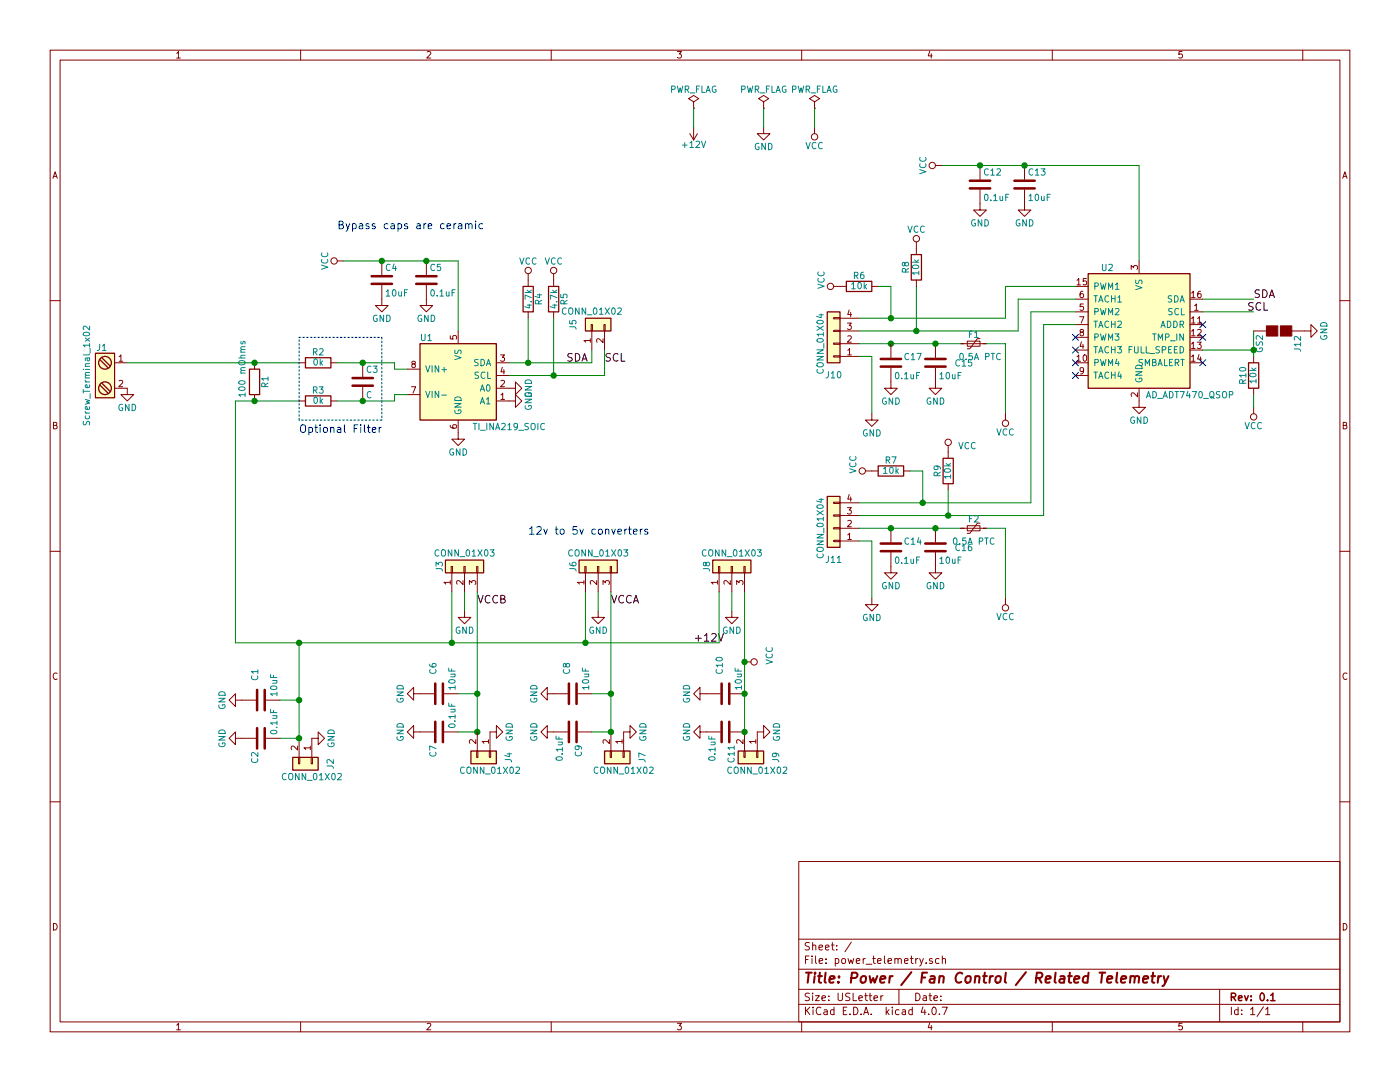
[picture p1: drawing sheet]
EESchema Schematic File Version 2
LIBS:power_telemetry
LIBS:power
LIBS:device
LIBS:transistors
LIBS:conn
LIBS:linear
LIBS:regul
LIBS:74xx
LIBS:cmos4000
LIBS:adc-dac
LIBS:memory
LIBS:xilinx
LIBS:microcontrollers
LIBS:dsp
LIBS:microchip
LIBS:analog_switches
LIBS:motorola
LIBS:texas
LIBS:intel
LIBS:audio
LIBS:interface
LIBS:digital-audio
LIBS:philips
LIBS:display
LIBS:cypress
LIBS:siliconi
LIBS:opto
LIBS:atmel
LIBS:contrib
LIBS:valves
LIBS:power_telemetry-cache
EELAYER 25 0
EELAYER END
$Descr USLetter 11000 8500
encoding utf-8
Sheet 1 1
Title "Power / Fan Control / Related Telemetry"
Date ""
Rev "0.1"
Comp ""
Comment1 ""
Comment2 ""
Comment3 ""
Comment4 ""
$EndDescr
$Comp
L Screw_Terminal_1x02 J1
U 1 1
P 800 2950
F 0 "J1" H 800 3200 50  0000 C TNN
F 1 "Screw_Terminal_1x02" V 650 2950 50  0000 C TNN
F 2 "lib_fp:TER-202" H 800 2725 50  0001 C CNN
F 3 "" H 775 2950 50  0001 C CNN
F 4 "TER-202" H 800 2950 60  0001 C CNN "Part"
	1    800  2950
	1    0    0    -1  
$EndComp
$Comp
L R R1
U 1 1
P 2000 3000
F 0 "R1" V 2080 3000 50  0000 C CNN
F 1 "100 mOhms" V 1900 3100 50  0000 C CNN
F 2 "lib_fp:R_4527_Kelvin2_HandSoldering" V 1930 3000 50  0001 C CNN
F 3 "" H 2000 3000 50  0001 C CNN
F 4 "WSR2R1000DTA" V 2000 3000 60  0001 C CNN "Part"
	1    2000 3000
	1    0    0    -1  
$EndComp
$Comp
L GND #PWR01
U 1 1
P 3600 3400
F 0 "#PWR01" H 3600 3150 50  0001 C CNN
F 1 "GND" H 3600 3250 50  0000 C CNN
F 2 "" H 3600 3400 50  0001 C CNN
F 3 "" H 3600 3400 50  0001 C CNN
	1    3600 3400
	1    0    0    -1  
$EndComp
$Comp
L Conn_01x02 J5
U 1 1
P 4650 2550
F 0 "J5" H 4650 2700 50  0000 C CNN
F 1 "CONN_01X02" V 4750 2550 50  0000 C CNN
F 2 "lib_fp:Molex_KK-171857-02x2.54mm_Right" H 4650 2550 50  0001 C CNN
F 3 "" H 4650 2550 50  0001 C CNN
F 4 "171857-0002" H 4650 2550 60  0001 C CNN "Part"
	1    4650 2550
	0    -1   -1   0   
$EndComp
$Comp
L GND #PWR02
U 1 1
P 1000 3050
F 0 "#PWR02" H 1000 2800 50  0001 C CNN
F 1 "GND" H 1000 2900 50  0000 C CNN
F 2 "" H 1000 3050 50  0001 C CNN
F 3 "" H 1000 3050 50  0001 C CNN
	1    1000 3050
	1    0    0    -1  
$EndComp
$Comp
L C C4
U 1 1
P 3000 2200
F 0 "C4" H 3025 2300 50  0000 L CNN
F 1 "10uF" H 3025 2100 50  0000 L CNN
F 2 "Capacitors_SMD:C_1206_HandSoldering" H 3038 2050 50  0001 C CNN
F 3 "" H 3000 2200 50  0001 C CNN
F 4 "GJ831CR61E106KE83L" H 3000 2200 60  0001 C CNN "Part"
	1    3000 2200
	1    0    0    -1  
$EndComp
$Comp
L GND #PWR03
U 1 1
P 3000 2350
F 0 "#PWR03" H 3000 2100 50  0001 C CNN
F 1 "GND" H 3000 2200 50  0000 C CNN
F 2 "" H 3000 2350 50  0001 C CNN
F 3 "" H 3000 2350 50  0001 C CNN
	1    3000 2350
	1    0    0    -1  
$EndComp
$Comp
L VCC #PWR04
U 1 1
P 2700 2050
F 0 "#PWR04" H 2700 1900 50  0001 C CNN
F 1 "VCC" H 2700 2200 50  0000 C CNN
F 2 "" H 2700 2050 50  0001 C CNN
F 3 "" H 2700 2050 50  0001 C CNN
	1    2700 2050
	0    -1   -1   0   
$EndComp
$Comp
L Conn_01x03 J3
U 1 1
P 3650 4450
F 0 "J3" H 3650 4650 50  0000 C CNN
F 1 "CONN_01X03" V 3750 4450 50  0000 C CNN
F 2 "lib_fp:DCDC-Conv_Murata_OKI-78SR-E" H 3650 4450 50  0001 C CNN
F 3 "" H 3650 4450 50  0001 C CNN
F 4 "OKI-78SR-5/1.5-W36E-C" H 3650 4450 60  0001 C CNN "Part"
	1    3650 4450
	0    -1   -1   0   
$EndComp
$Comp
L Conn_01x03 J6
U 1 1
P 4700 4450
F 0 "J6" H 4700 4650 50  0000 C CNN
F 1 "CONN_01X03" V 4800 4450 50  0000 C CNN
F 2 "lib_fp:DCDC-Conv_Murata_OKI-78SR-E" H 4700 4450 50  0001 C CNN
F 3 "" H 4700 4450 50  0001 C CNN
F 4 "OKI-78SR-5/1.5-W36E-C" H 4700 4450 60  0001 C CNN "Part"
	1    4700 4450
	0    -1   -1   0   
$EndComp
$Comp
L Conn_01x02 J7
U 1 1
P 4900 5950
F 0 "J7" H 4900 6100 50  0000 C CNN
F 1 "CONN_01X02" V 5000 5950 50  0000 C CNN
F 2 "lib_fp:Molex_KK-171857-02x2.54mm_Right" H 4900 5950 50  0001 C CNN
F 3 "" H 4900 5950 50  0001 C CNN
F 4 "171857-0002" H 4900 5950 60  0001 C CNN "Part"
	1    4900 5950
	0    1    1    0   
$EndComp
$Comp
L Conn_01x03 J8
U 1 1
P 5750 4450
F 0 "J8" H 5750 4650 50  0000 C CNN
F 1 "CONN_01X03" V 5850 4450 50  0000 C CNN
F 2 "lib_fp:DCDC-Conv_Murata_OKI-78SR-E" H 5750 4450 50  0001 C CNN
F 3 "" H 5750 4450 50  0001 C CNN
F 4 "OKI-78SR-5/1.5-W36E-C" H 5750 4450 60  0001 C CNN "Part"
	1    5750 4450
	0    -1   -1   0   
$EndComp
$Comp
L R R4
U 1 1
P 4150 2350
F 0 "R4" V 4230 2350 50  0000 C CNN
F 1 "4.7k" V 4150 2350 50  0000 C CNN
F 2 "Resistors_SMD:R_1206_HandSoldering" V 4080 2350 50  0001 C CNN
F 3 "" H 4150 2350 50  0001 C CNN
F 4 "RN732BTTD4701F50 " V 4150 2350 60  0001 C CNN "Part"
	1    4150 2350
	1    0    0    -1  
$EndComp
$Comp
L R R5
U 1 1
P 4350 2350
F 0 "R5" V 4430 2350 50  0000 C CNN
F 1 "4.7k" V 4350 2350 50  0000 C CNN
F 2 "Resistors_SMD:R_1206_HandSoldering" V 4280 2350 50  0001 C CNN
F 3 "" H 4350 2350 50  0001 C CNN
F 4 "RN732BTTD4701F50 " V 4350 2350 60  0001 C CNN "Part"
	1    4350 2350
	1    0    0    -1  
$EndComp
$Comp
L VCC #PWR05
U 1 1
P 4150 2200
F 0 "#PWR05" H 4150 2050 50  0001 C CNN
F 1 "VCC" H 4150 2350 50  0000 C CNN
F 2 "" H 4150 2200 50  0001 C CNN
F 3 "" H 4150 2200 50  0001 C CNN
	1    4150 2200
	1    0    0    -1  
$EndComp
$Comp
L VCC #PWR06
U 1 1
P 4350 2200
F 0 "#PWR06" H 4350 2050 50  0001 C CNN
F 1 "VCC" H 4350 2350 50  0000 C CNN
F 2 "" H 4350 2200 50  0001 C CNN
F 3 "" H 4350 2200 50  0001 C CNN
	1    4350 2200
	1    0    0    -1  
$EndComp
Text Notes 4150 4200 0    60   ~ 0
12v to 5v converters
$Comp
L VCC #PWR07
U 1 1
P 5850 5200
F 0 "#PWR07" H 5850 5050 50  0001 C CNN
F 1 "VCC" H 5800 5400 50  0000 C CNN
F 2 "" H 5850 5200 50  0001 C CNN
F 3 "" H 5850 5200 50  0001 C CNN
	1    5850 5200
	0    1    1    0   
$EndComp
$Comp
L TI_INA219_SOIC U1
U 1 1
P 3600 3000
F 0 "U1" H 3350 3350 50  0000 C CNN
F 1 "TI_INA219_SOIC" H 4000 2650 50  0000 C CNN
F 2 "Housings_SOIC:SOIC-8_3.9x4.9mm_Pitch1.27mm" H 3600 3000 50  0001 C CNN
F 3 "" H 3600 3000 50  0001 C CNN
F 4 "INA219BIDR" H 3600 3000 60  0001 C CNN "Part"
	1    3600 3000
	1    0    0    -1  
$EndComp
$Comp
L AD_ADT7470_QSOP U2
U 1 1
P 8950 2600
F 0 "U2" H 8700 3100 50  0000 C CNN
F 1 "AD_ADT7470_QSOP" H 9350 2100 50  0000 C CNN
F 2 "Housings_SSOP:QSOP-16_3.9x4.9mm_Pitch0.635mm" H 8950 2600 50  0001 C CNN
F 3 "" H 8950 2600 50  0001 C CNN
F 4 "ADT7470ARQZ" H 8950 2600 60  0001 C CNN "Part"
	1    8950 2600
	1    0    0    -1  
$EndComp
$Comp
L C C12
U 1 1
P 7700 1450
F 0 "C12" H 7725 1550 50  0000 L CNN
F 1 "0.1uF" H 7725 1350 50  0000 L CNN
F 2 "Capacitors_SMD:C_1206_HandSoldering" H 7738 1300 50  0001 C CNN
F 3 "" H 7700 1450 50  0001 C CNN
F 4 "GRM31C5C1E104JA01K" H 7700 1450 60  0001 C CNN "Part"
	1    7700 1450
	1    0    0    -1  
$EndComp
$Comp
L VCC #PWR08
U 1 1
P 7400 1300
F 0 "#PWR08" H 7400 1150 50  0001 C CNN
F 1 "VCC" H 7400 1450 50  0000 C CNN
F 2 "" H 7400 1300 50  0001 C CNN
F 3 "" H 7400 1300 50  0001 C CNN
	1    7400 1300
	0    -1   -1   0   
$EndComp
$Comp
L GND #PWR09
U 1 1
P 7700 1600
F 0 "#PWR09" H 7700 1350 50  0001 C CNN
F 1 "GND" H 7700 1450 50  0000 C CNN
F 2 "" H 7700 1600 50  0001 C CNN
F 3 "" H 7700 1600 50  0001 C CNN
	1    7700 1600
	1    0    0    -1  
$EndComp
$Comp
L Conn_01x04 J10
U 1 1
P 6550 2700
F 0 "J10" H 6550 2950 50  0000 C CNN
F 1 "CONN_01X04" V 6650 2700 50  0000 C CNN
F 2 "lib_fp:Molex_KK-171857-04x2.54mm_Right" H 6550 2700 50  0001 C CNN
F 3 "" H 6550 2700 50  0001 C CNN
F 4 "171857-0004" H 6550 2700 60  0001 C CNN "Part"
	1    6550 2700
	-1   0    0    1   
$EndComp
NoConn ~ 8450 2650
NoConn ~ 8450 2750
NoConn ~ 8450 2850
NoConn ~ 8450 2950
Text Label 9850 2350 0    60   ~ 0
SDA
Text Label 4450 2850 0    60   ~ 0
SDA
Text Label 4750 2850 0    60   ~ 0
SCL
Text Label 9800 2450 0    60   ~ 0
SCL
$Comp
L GND #PWR010
U 1 1
P 8950 3150
F 0 "#PWR010" H 8950 2900 50  0001 C CNN
F 1 "GND" H 8950 3000 50  0000 C CNN
F 2 "" H 8950 3150 50  0001 C CNN
F 3 "" H 8950 3150 50  0001 C CNN
	1    8950 3150
	1    0    0    -1  
$EndComp
NoConn ~ 9450 2650
NoConn ~ 9450 2850
$Comp
L PWR_FLAG #FLG011
U 1 1
P 5450 850
F 0 "#FLG011" H 5450 925 50  0001 C CNN
F 1 "PWR_FLAG" H 5450 1000 50  0000 C CNN
F 2 "" H 5450 850 50  0001 C CNN
F 3 "" H 5450 850 50  0001 C CNN
	1    5450 850 
	1    0    0    -1  
$EndComp
$Comp
L PWR_FLAG #FLG012
U 1 1
P 6000 850
F 0 "#FLG012" H 6000 925 50  0001 C CNN
F 1 "PWR_FLAG" H 6000 1000 50  0000 C CNN
F 2 "" H 6000 850 50  0001 C CNN
F 3 "" H 6000 850 50  0001 C CNN
	1    6000 850 
	1    0    0    -1  
$EndComp
$Comp
L +12V #PWR013
U 1 1
P 5450 1000
F 0 "#PWR013" H 5450 850 50  0001 C CNN
F 1 "+12V" H 5450 1140 50  0000 C CNN
F 2 "" H 5450 1000 50  0001 C CNN
F 3 "" H 5450 1000 50  0001 C CNN
	1    5450 1000
	-1   0    0    1   
$EndComp
$Comp
L GND #PWR014
U 1 1
P 6000 1000
F 0 "#PWR014" H 6000 750 50  0001 C CNN
F 1 "GND" H 6000 850 50  0000 C CNN
F 2 "" H 6000 1000 50  0001 C CNN
F 3 "" H 6000 1000 50  0001 C CNN
	1    6000 1000
	1    0    0    -1  
$EndComp
$Comp
L PWR_FLAG #FLG015
U 1 1
P 6400 850
F 0 "#FLG015" H 6400 925 50  0001 C CNN
F 1 "PWR_FLAG" H 6400 1000 50  0000 C CNN
F 2 "" H 6400 850 50  0001 C CNN
F 3 "" H 6400 850 50  0001 C CNN
	1    6400 850 
	1    0    0    -1  
$EndComp
$Comp
L VCC #PWR016
U 1 1
P 6400 1000
F 0 "#PWR016" H 6400 850 50  0001 C CNN
F 1 "VCC" H 6400 1150 50  0000 C CNN
F 2 "" H 6400 1000 50  0001 C CNN
F 3 "" H 6400 1000 50  0001 C CNN
	1    6400 1000
	-1   0    0    1   
$EndComp
$Comp
L C C3
U 1 1
P 2850 3000
F 0 "C3" H 2875 3100 50  0000 L CNN
F 1 "C" H 2875 2900 50  0000 L CNN
F 2 "Capacitors_SMD:C_1206_HandSoldering" H 2888 2850 50  0001 C CNN
F 3 "" H 2850 3000 50  0001 C CNN
	1    2850 3000
	1    0    0    -1  
$EndComp
$Comp
L R R2
U 1 1
P 2500 2850
F 0 "R2" V 2580 2850 50  0000 C CNN
F 1 "0k" V 2500 2850 50  0000 C CNN
F 2 "Resistors_SMD:R_1206_HandSoldering" V 2430 2850 50  0001 C CNN
F 3 "" H 2500 2850 50  0001 C CNN
F 4 "CRCW12060000Z0EBC" V 2500 2850 60  0001 C CNN "Part"
	1    2500 2850
	0    -1   -1   0   
$EndComp
$Comp
L R R3
U 1 1
P 2500 3150
F 0 "R3" V 2580 3150 50  0000 C CNN
F 1 "0k" V 2500 3150 50  0000 C CNN
F 2 "Resistors_SMD:R_1206_HandSoldering" V 2430 3150 50  0001 C CNN
F 3 "" H 2500 3150 50  0001 C CNN
F 4 "CRCW12060000Z0EBC" V 2500 3150 60  0001 C CNN "Part"
	1    2500 3150
	0    -1   -1   0   
$EndComp
Connection ~ 2000 3150
Wire Wire Line
	4000 2850 4650 2850
Wire Wire Line
	4650 2850 4650 2750
Wire Wire Line
	4000 2950 4750 2950
Wire Wire Line
	4750 2950 4750 2750
Wire Wire Line
	2700 2050 3600 2050
Connection ~ 3000 2050
Wire Wire Line
	1850 5050 5650 5050
Connection ~ 3550 5050
Wire Wire Line
	4800 4650 4800 5750
Connection ~ 4600 5050
Connection ~ 2000 2850
Wire Wire Line
	4150 2500 4150 2850
Connection ~ 4150 2850
Wire Wire Line
	4350 2500 4350 2950
Connection ~ 4350 2950
Connection ~ 7700 1300
Wire Wire Line
	8450 2350 8000 2350
Wire Wire Line
	8000 2350 8000 2600
Wire Wire Line
	8450 2250 7900 2250
Wire Wire Line
	7900 2250 7900 2500
Wire Wire Line
	8450 2550 8200 2550
Wire Wire Line
	8200 2550 8200 4050
Wire Wire Line
	8450 2450 8100 2450
Wire Wire Line
	8100 2450 8100 3950
Wire Wire Line
	9450 2350 9850 2350
Wire Wire Line
	8950 1300 8950 2050
Wire Wire Line
	7400 1300 8950 1300
Wire Wire Line
	9450 2450 9850 2450
Wire Wire Line
	5450 850  5450 1000
Wire Wire Line
	6000 850  6000 1000
Wire Wire Line
	6400 850  6400 1000
Wire Wire Line
	3600 2050 3600 2600
Wire Wire Line
	2650 2850 3100 2850
Wire Wire Line
	3100 2850 3100 2900
Wire Wire Line
	3100 2900 3200 2900
Connection ~ 2850 2850
Wire Wire Line
	1000 2850 2350 2850
Wire Wire Line
	1850 3150 2350 3150
Wire Wire Line
	2650 3150 3100 3150
Wire Wire Line
	3100 3150 3100 3100
Wire Wire Line
	3100 3100 3200 3100
Wire Wire Line
	1850 5050 1850 3150
Wire Notes Line
	2350 2650 3000 2650
Wire Notes Line
	3000 2650 3000 3300
Wire Notes Line
	3000 3300 2350 3300
Wire Notes Line
	2350 3300 2350 2650
Text Notes 2350 3400 0    60   ~ 0
Optional Filter
Connection ~ 2850 3150
Text Notes 2650 1800 0    60   ~ 0
Bypass caps are ceramic
$Comp
L C C7
U 1 1
P 3450 5750
F 0 "C7" H 3250 5800 50  0000 L CNN
F 1 "0.1uF" H 3475 5650 50  0000 L CNN
F 2 "Capacitors_SMD:C_1206_HandSoldering" H 3488 5600 50  0001 C CNN
F 3 "" H 3450 5750 50  0001 C CNN
F 4 "GRM31C5C1E104JA01K" H 3450 5750 60  0001 C CNN "Part"
	1    3450 5750
	0    -1   -1   0   
$EndComp
$Comp
L GND #PWR017
U 1 1
P 3300 5750
F 0 "#PWR017" H 3300 5500 50  0001 C CNN
F 1 "GND" H 3300 5600 50  0000 C CNN
F 2 "" H 3300 5750 50  0001 C CNN
F 3 "" H 3300 5750 50  0001 C CNN
	1    3300 5750
	0    1    1    0   
$EndComp
$Comp
L C C9
U 1 1
P 4500 5750
F 0 "C9" H 4600 5800 50  0000 L CNN
F 1 "0.1uF" H 4525 5650 50  0000 L CNN
F 2 "Capacitors_SMD:C_1206_HandSoldering" H 4538 5600 50  0001 C CNN
F 3 "" H 4500 5750 50  0001 C CNN
F 4 "GRM31C5C1E104JA01K" H 4500 5750 60  0001 C CNN "Part"
	1    4500 5750
	0    1    1    0   
$EndComp
$Comp
L GND #PWR018
U 1 1
P 4350 5750
F 0 "#PWR018" H 4350 5500 50  0001 C CNN
F 1 "GND" H 4350 5600 50  0000 C CNN
F 2 "" H 4350 5750 50  0001 C CNN
F 3 "" H 4350 5750 50  0001 C CNN
	1    4350 5750
	0    1    1    0   
$EndComp
Connection ~ 3750 5750
$Comp
L GND #PWR019
U 1 1
P 3850 5750
F 0 "#PWR019" H 3850 5500 50  0001 C CNN
F 1 "GND" H 3850 5600 50  0000 C CNN
F 2 "" H 3850 5750 50  0001 C CNN
F 3 "" H 3850 5750 50  0001 C CNN
	1    3850 5750
	0    -1   -1   0   
$EndComp
Connection ~ 4800 5750
$Comp
L GND #PWR020
U 1 1
P 4900 5750
F 0 "#PWR020" H 4900 5500 50  0001 C CNN
F 1 "GND" H 4900 5600 50  0000 C CNN
F 2 "" H 4900 5750 50  0001 C CNN
F 3 "" H 4900 5750 50  0001 C CNN
	1    4900 5750
	0    -1   -1   0   
$EndComp
Wire Wire Line
	3650 4650 3650 4800
$Comp
L GND #PWR021
U 1 1
P 3650 4800
F 0 "#PWR021" H 3650 4550 50  0001 C CNN
F 1 "GND" H 3650 4650 50  0000 C CNN
F 2 "" H 3650 4800 50  0001 C CNN
F 3 "" H 3650 4800 50  0001 C CNN
	1    3650 4800
	1    0    0    -1  
$EndComp
Wire Wire Line
	4700 4650 4700 4800
$Comp
L GND #PWR022
U 1 1
P 4700 4800
F 0 "#PWR022" H 4700 4550 50  0001 C CNN
F 1 "GND" H 4700 4650 50  0000 C CNN
F 2 "" H 4700 4800 50  0001 C CNN
F 3 "" H 4700 4800 50  0001 C CNN
	1    4700 4800
	1    0    0    -1  
$EndComp
Wire Wire Line
	5750 4650 5750 4800
$Comp
L GND #PWR023
U 1 1
P 5750 4800
F 0 "#PWR023" H 5750 4550 50  0001 C CNN
F 1 "GND" H 5750 4650 50  0000 C CNN
F 2 "" H 5750 4800 50  0001 C CNN
F 3 "" H 5750 4800 50  0001 C CNN
	1    5750 4800
	1    0    0    -1  
$EndComp
Wire Wire Line
	3750 5750 3600 5750
Text Label 3750 4750 0    60   ~ 0
VCCB
Text Label 4800 4750 0    60   ~ 0
VCCA
$Comp
L GND #PWR024
U 1 1
P 4000 3050
F 0 "#PWR024" H 4000 2800 50  0001 C CNN
F 1 "GND" H 4000 2900 50  0000 C CNN
F 2 "" H 4000 3050 50  0001 C CNN
F 3 "" H 4000 3050 50  0001 C CNN
	1    4000 3050
	0    -1   -1   0   
$EndComp
$Comp
L GND #PWR025
U 1 1
P 4000 3150
F 0 "#PWR025" H 4000 2900 50  0001 C CNN
F 1 "GND" H 4000 3000 50  0000 C CNN
F 2 "" H 4000 3150 50  0001 C CNN
F 3 "" H 4000 3150 50  0001 C CNN
	1    4000 3150
	0    -1   -1   0   
$EndComp
NoConn ~ 9450 2550
$Comp
L R R6
U 1 1
P 6750 2250
F 0 "R6" V 6830 2250 50  0000 C CNN
F 1 "10k" V 6750 2250 50  0000 C CNN
F 2 "Resistors_SMD:R_1206_HandSoldering" V 6680 2250 50  0001 C CNN
F 3 "" H 6750 2250 50  0001 C CNN
F 4 "RN732BTTD1002B10" V 6750 2250 60  0001 C CNN "Part"
	1    6750 2250
	0    -1   -1   0   
$EndComp
$Comp
L VCC #PWR026
U 1 1
P 6600 2250
F 0 "#PWR026" H 6600 2100 50  0001 C CNN
F 1 "VCC" H 6650 2400 50  0000 C CNN
F 2 "" H 6600 2250 50  0001 C CNN
F 3 "" H 6600 2250 50  0001 C CNN
	1    6600 2250
	0    -1   -1   0   
$EndComp
Wire Wire Line
	6900 2250 7000 2250
Wire Wire Line
	7000 2250 7000 2500
Connection ~ 7000 2500
Wire Wire Line
	7900 2500 6750 2500
$Comp
L VCC #PWR027
U 1 1
P 9850 3200
F 0 "#PWR027" H 9850 3050 50  0001 C CNN
F 1 "VCC" H 9850 3350 50  0000 C CNN
F 2 "" H 9850 3200 50  0001 C CNN
F 3 "" H 9850 3200 50  0001 C CNN
	1    9850 3200
	-1   0    0    1   
$EndComp
$Comp
L C C5
U 1 1
P 3350 2200
F 0 "C5" H 3375 2300 50  0000 L CNN
F 1 "0.1uF" H 3375 2100 50  0000 L CNN
F 2 "Capacitors_SMD:C_1206_HandSoldering" H 3388 2050 50  0001 C CNN
F 3 "" H 3350 2200 50  0001 C CNN
F 4 "GRM31C5C1E104JA01K" H 3350 2200 60  0001 C CNN "Part"
	1    3350 2200
	1    0    0    -1  
$EndComp
$Comp
L GND #PWR028
U 1 1
P 3350 2350
F 0 "#PWR028" H 3350 2100 50  0001 C CNN
F 1 "GND" H 3350 2200 50  0000 C CNN
F 2 "" H 3350 2350 50  0001 C CNN
F 3 "" H 3350 2350 50  0001 C CNN
	1    3350 2350
	1    0    0    -1  
$EndComp
Connection ~ 3350 2050
$Comp
L C C13
U 1 1
P 8050 1450
F 0 "C13" H 8075 1550 50  0000 L CNN
F 1 "10uF" H 8075 1350 50  0000 L CNN
F 2 "Capacitors_SMD:C_1206_HandSoldering" H 8088 1300 50  0001 C CNN
F 3 "" H 8050 1450 50  0001 C CNN
F 4 "GJ831CR61E106KE83L" H 8050 1450 60  0001 C CNN "Part"
	1    8050 1450
	1    0    0    -1  
$EndComp
$Comp
L GND #PWR029
U 1 1
P 8050 1600
F 0 "#PWR029" H 8050 1350 50  0001 C CNN
F 1 "GND" H 8050 1450 50  0000 C CNN
F 2 "" H 8050 1600 50  0001 C CNN
F 3 "" H 8050 1600 50  0001 C CNN
	1    8050 1600
	1    0    0    -1  
$EndComp
Wire Wire Line
	7200 2600 7200 2250
Connection ~ 7200 2600
$Comp
L R R8
U 1 1
P 7200 2100
F 0 "R8" V 7280 2100 50  0000 C CNN
F 1 "10k" V 7200 2100 50  0000 C CNN
F 2 "Resistors_SMD:R_1206_HandSoldering" V 7130 2100 50  0001 C CNN
F 3 "" H 7200 2100 50  0001 C CNN
F 4 "RN732BTTD1002B10" V 7200 2100 60  0001 C CNN "Part"
	1    7200 2100
	-1   0    0    1   
$EndComp
Wire Wire Line
	6750 2800 6850 2800
Wire Wire Line
	6850 2800 6850 3250
Wire Wire Line
	7900 2700 7900 3250
$Comp
L GND #PWR030
U 1 1
P 6850 3250
F 0 "#PWR030" H 6850 3000 50  0001 C CNN
F 1 "GND" H 6850 3100 50  0000 C CNN
F 2 "" H 6850 3250 50  0001 C CNN
F 3 "" H 6850 3250 50  0001 C CNN
	1    6850 3250
	1    0    0    -1  
$EndComp
$Comp
L Conn_01x04 J11
U 1 1
P 6550 4150
F 0 "J11" H 6550 4400 50  0000 C CNN
F 1 "CONN_01X04" V 6650 4150 50  0000 C CNN
F 2 "lib_fp:Molex_KK-171857-04x2.54mm_Right" H 6550 4150 50  0001 C CNN
F 3 "" H 6550 4150 50  0001 C CNN
F 4 "171857-0004" H 6550 4150 60  0001 C CNN "Part"
	1    6550 4150
	-1   0    0    1   
$EndComp
$Comp
L R R7
U 1 1
P 7000 3700
F 0 "R7" V 7080 3700 50  0000 C CNN
F 1 "10k" V 7000 3700 50  0000 C CNN
F 2 "Resistors_SMD:R_1206_HandSoldering" V 6930 3700 50  0001 C CNN
F 3 "" H 7000 3700 50  0001 C CNN
F 4 "RN732BTTD1002B10" V 7000 3700 60  0001 C CNN "Part"
	1    7000 3700
	0    -1   -1   0   
$EndComp
$Comp
L VCC #PWR031
U 1 1
P 6850 3700
F 0 "#PWR031" H 6850 3550 50  0001 C CNN
F 1 "VCC" H 6900 3850 50  0000 C CNN
F 2 "" H 6850 3700 50  0001 C CNN
F 3 "" H 6850 3700 50  0001 C CNN
	1    6850 3700
	0    -1   -1   0   
$EndComp
Wire Wire Line
	7150 3700 7250 3700
Wire Wire Line
	7250 3700 7250 3950
Connection ~ 7250 3950
Wire Wire Line
	8100 3950 6750 3950
Connection ~ 7450 4050
$Comp
L R R9
U 1 1
P 7450 3700
F 0 "R9" V 7530 3700 50  0000 C CNN
F 1 "10k" V 7450 3700 50  0000 C CNN
F 2 "Resistors_SMD:R_1206_HandSoldering" V 7380 3700 50  0001 C CNN
F 3 "" H 7450 3700 50  0001 C CNN
F 4 "RN732BTTD1002B10" V 7450 3700 60  0001 C CNN "Part"
	1    7450 3700
	-1   0    0    1   
$EndComp
Wire Wire Line
	6750 4250 6850 4250
Wire Wire Line
	6850 4250 6850 4700
Wire Wire Line
	7900 4150 7900 4700
$Comp
L GND #PWR032
U 1 1
P 6850 4700
F 0 "#PWR032" H 6850 4450 50  0001 C CNN
F 1 "GND" H 6850 4550 50  0000 C CNN
F 2 "" H 6850 4700 50  0001 C CNN
F 3 "" H 6850 4700 50  0001 C CNN
	1    6850 4700
	1    0    0    -1  
$EndComp
Wire Wire Line
	7450 3850 7450 4050
Connection ~ 8050 1300
Text Label 5450 5050 0    60   ~ 0
+12V
$Comp
L R R10
U 1 1
P 9850 2950
F 0 "R10" V 9930 2950 50  0000 C CNN
F 1 "10k" V 9850 2950 50  0000 C CNN
F 2 "Resistors_SMD:R_1206_HandSoldering" V 9780 2950 50  0001 C CNN
F 3 "" H 9850 2950 50  0001 C CNN
F 4 "RN732BTTD1002B10" V 9850 2950 60  0001 C CNN "Part"
	1    9850 2950
	-1   0    0    1   
$EndComp
Wire Wire Line
	9450 2750 9850 2750
Wire Wire Line
	9850 2600 9850 2800
Wire Wire Line
	9850 3100 9850 3200
$Comp
L GS2 J12
U 1 1
P 10050 2600
F 0 "J12" H 10150 2750 50  0000 C CNN
F 1 "GS2" H 10150 2451 50  0000 C CNN
F 2 "Connectors:PINHEAD1-2" V 10124 2600 50  0001 C CNN
F 3 "" H 10050 2600 50  0001 C CNN
	1    10050 2600
	0    1    1    0   
$EndComp
Connection ~ 9850 2750
$Comp
L GND #PWR033
U 1 1
P 10250 2600
F 0 "#PWR033" H 10250 2350 50  0001 C CNN
F 1 "GND" H 10250 2450 50  0000 C CNN
F 2 "" H 10250 2600 50  0001 C CNN
F 3 "" H 10250 2600 50  0001 C CNN
	1    10250 2600
	0    -1   -1   0   
$EndComp
Wire Wire Line
	8000 2600 6750 2600
$Comp
L VCC #PWR034
U 1 1
P 7200 1950
F 0 "#PWR034" H 7200 1800 50  0001 C CNN
F 1 "VCC" H 7200 2100 50  0000 C CNN
F 2 "" H 7200 1950 50  0001 C CNN
F 3 "" H 7200 1950 50  0001 C CNN
	1    7200 1950
	1    0    0    -1  
$EndComp
Wire Wire Line
	8200 4050 6750 4050
$Comp
L VCC #PWR035
U 1 1
P 7450 3550
F 0 "#PWR035" H 7450 3400 50  0001 C CNN
F 1 "VCC" H 7600 3600 50  0000 C CNN
F 2 "" H 7450 3550 50  0001 C CNN
F 3 "" H 7450 3550 50  0001 C CNN
	1    7450 3550
	1    0    0    -1  
$EndComp
$Comp
L VCC #PWR036
U 1 1
P 7900 3250
F 0 "#PWR036" H 7900 3100 50  0001 C CNN
F 1 "VCC" H 7900 3400 50  0000 C CNN
F 2 "" H 7900 3250 50  0001 C CNN
F 3 "" H 7900 3250 50  0001 C CNN
	1    7900 3250
	-1   0    0    1   
$EndComp
$Comp
L VCC #PWR037
U 1 1
P 7900 4700
F 0 "#PWR037" H 7900 4550 50  0001 C CNN
F 1 "VCC" H 7900 4850 50  0000 C CNN
F 2 "" H 7900 4700 50  0001 C CNN
F 3 "" H 7900 4700 50  0001 C CNN
	1    7900 4700
	-1   0    0    1   
$EndComp
$Comp
L C C6
U 1 1
P 3450 5450
F 0 "C6" H 3600 5500 50  0000 L CNN
F 1 "10uF" H 3475 5350 50  0000 L CNN
F 2 "Capacitors_SMD:C_1206_HandSoldering" H 3488 5300 50  0001 C CNN
F 3 "" H 3450 5450 50  0001 C CNN
F 4 "GJ831CR61E106KE83L" H 3450 5450 60  0001 C CNN "Part"
	1    3450 5450
	0    -1   -1   0   
$EndComp
$Comp
L GND #PWR038
U 1 1
P 3300 5450
F 0 "#PWR038" H 3300 5200 50  0001 C CNN
F 1 "GND" H 3300 5300 50  0000 C CNN
F 2 "" H 3300 5450 50  0001 C CNN
F 3 "" H 3300 5450 50  0001 C CNN
	1    3300 5450
	0    1    1    0   
$EndComp
Wire Wire Line
	3750 5450 3600 5450
Connection ~ 3750 5450
$Comp
L C C8
U 1 1
P 4500 5450
F 0 "C8" H 4650 5500 50  0000 L CNN
F 1 "10uF" H 4525 5350 50  0000 L CNN
F 2 "Capacitors_SMD:C_1206_HandSoldering" H 4538 5300 50  0001 C CNN
F 3 "" H 4500 5450 50  0001 C CNN
F 4 "GJ831CR61E106KE83L" H 4500 5450 60  0001 C CNN "Part"
	1    4500 5450
	0    -1   -1   0   
$EndComp
$Comp
L GND #PWR039
U 1 1
P 4350 5450
F 0 "#PWR039" H 4350 5200 50  0001 C CNN
F 1 "GND" H 4350 5300 50  0000 C CNN
F 2 "" H 4350 5450 50  0001 C CNN
F 3 "" H 4350 5450 50  0001 C CNN
	1    4350 5450
	0    1    1    0   
$EndComp
Wire Wire Line
	4800 5450 4650 5450
Connection ~ 4800 5450
$Comp
L Conn_01x02 J2
U 1 1
P 2450 6000
F 0 "J2" H 2450 6150 50  0000 C CNN
F 1 "CONN_01X02" V 2550 6000 50  0000 C CNN
F 2 "lib_fp:Molex_KK-171857-02x2.54mm_Right" H 2450 6000 50  0001 C CNN
F 3 "" H 2450 6000 50  0001 C CNN
F 4 "171857-0002" H 2450 6000 60  0001 C CNN "Part"
	1    2450 6000
	0    1    1    0   
$EndComp
$Comp
L C C2
U 1 1
P 2050 5800
F 0 "C2" H 1850 5850 50  0000 L CNN
F 1 "0.1uF" H 2075 5700 50  0000 L CNN
F 2 "Capacitors_SMD:C_1206_HandSoldering" H 2088 5650 50  0001 C CNN
F 3 "" H 2050 5800 50  0001 C CNN
F 4 "GRM31C5C1E104JA01K" H 2050 5800 60  0001 C CNN "Part"
	1    2050 5800
	0    -1   -1   0   
$EndComp
$Comp
L GND #PWR040
U 1 1
P 1900 5800
F 0 "#PWR040" H 1900 5550 50  0001 C CNN
F 1 "GND" H 1900 5650 50  0000 C CNN
F 2 "" H 1900 5800 50  0001 C CNN
F 3 "" H 1900 5800 50  0001 C CNN
	1    1900 5800
	0    1    1    0   
$EndComp
Wire Wire Line
	2350 5050 2350 5800
Connection ~ 2350 5800
$Comp
L GND #PWR041
U 1 1
P 2450 5800
F 0 "#PWR041" H 2450 5550 50  0001 C CNN
F 1 "GND" H 2450 5650 50  0000 C CNN
F 2 "" H 2450 5800 50  0001 C CNN
F 3 "" H 2450 5800 50  0001 C CNN
	1    2450 5800
	0    -1   -1   0   
$EndComp
Wire Wire Line
	2350 5800 2200 5800
$Comp
L C C1
U 1 1
P 2050 5500
F 0 "C1" H 2200 5550 50  0000 L CNN
F 1 "10uF" H 2075 5400 50  0000 L CNN
F 2 "Capacitors_SMD:C_1206_HandSoldering" H 2088 5350 50  0001 C CNN
F 3 "" H 2050 5500 50  0001 C CNN
F 4 "GJ831CR61E106KE83L" H 2050 5500 60  0001 C CNN "Part"
	1    2050 5500
	0    -1   -1   0   
$EndComp
$Comp
L GND #PWR042
U 1 1
P 1900 5500
F 0 "#PWR042" H 1900 5250 50  0001 C CNN
F 1 "GND" H 1900 5350 50  0000 C CNN
F 2 "" H 1900 5500 50  0001 C CNN
F 3 "" H 1900 5500 50  0001 C CNN
	1    1900 5500
	0    1    1    0   
$EndComp
Connection ~ 2350 5050
$Comp
L Conn_01x02 J4
U 1 1
P 3850 5950
F 0 "J4" H 3850 6100 50  0000 C CNN
F 1 "CONN_01X02" V 3950 5950 50  0000 C CNN
F 2 "lib_fp:Molex_KK-171857-02x2.54mm_Right" H 3850 5950 50  0001 C CNN
F 3 "" H 3850 5950 50  0001 C CNN
F 4 "171857-0002" H 3850 5950 60  0001 C CNN "Part"
	1    3850 5950
	0    1    1    0   
$EndComp
Wire Wire Line
	3750 4650 3750 5750
Wire Wire Line
	4800 5750 4650 5750
Wire Wire Line
	3550 4650 3550 5050
Wire Wire Line
	4600 4650 4600 5050
Wire Wire Line
	5850 4650 5850 5750
Wire Wire Line
	5650 5050 5650 4650
Wire Wire Line
	2200 5500 2350 5500
Connection ~ 2350 5500
$Comp
L Polyfuse_Small F1
U 1 1
P 7650 2700
F 0 "F1" V 7575 2700 50  0000 C CNN
F 1 "0.5A PTC" V 7750 2750 50  0000 C CNN
F 2 "Fuse_Holders_and_Fuses:Fuse_SMD1206_HandSoldering" H 7700 2500 50  0001 L CNN
F 3 "" H 7650 2700 50  0001 C CNN
F 4 "1206L050/15YR" V 7650 2700 60  0001 C CNN "Part"
	1    7650 2700
	0    1    1    0   
$EndComp
Wire Wire Line
	6750 2700 7550 2700
Wire Wire Line
	7750 2700 7900 2700
Wire Wire Line
	6750 4150 7550 4150
$Comp
L Polyfuse_Small F2
U 1 1
P 7650 4150
F 0 "F2" V 7575 4150 50  0000 C CNN
F 1 "0.5A PTC" V 7750 4150 50  0000 C CNN
F 2 "Fuse_Holders_and_Fuses:Fuse_SMD1206_HandSoldering" H 7700 3950 50  0001 L CNN
F 3 "" H 7650 4150 50  0001 C CNN
F 4 "1206L050/15YR" V 7650 4150 60  0001 C CNN "Part"
	1    7650 4150
	0    1    1    0   
$EndComp
Wire Wire Line
	7750 4150 7900 4150
$Comp
L C C11
U 1 1
P 5700 5750
F 0 "C11" H 5800 5800 50  0000 L CNN
F 1 "0.1uF" H 5725 5650 50  0000 L CNN
F 2 "Capacitors_SMD:C_1206_HandSoldering" H 5738 5600 50  0001 C CNN
F 3 "" H 5700 5750 50  0001 C CNN
F 4 "GRM31C5C1E104JA01K" H 5700 5750 60  0001 C CNN "Part"
	1    5700 5750
	0    1    1    0   
$EndComp
$Comp
L GND #PWR043
U 1 1
P 5550 5750
F 0 "#PWR043" H 5550 5500 50  0001 C CNN
F 1 "GND" H 5550 5600 50  0000 C CNN
F 2 "" H 5550 5750 50  0001 C CNN
F 3 "" H 5550 5750 50  0001 C CNN
	1    5550 5750
	0    1    1    0   
$EndComp
$Comp
L C C10
U 1 1
P 5700 5450
F 0 "C10" H 5850 5500 50  0000 L CNN
F 1 "10uF" H 5725 5350 50  0000 L CNN
F 2 "Capacitors_SMD:C_1206_HandSoldering" H 5738 5300 50  0001 C CNN
F 3 "" H 5700 5450 50  0001 C CNN
F 4 "GJ831CR61E106KE83L" H 5700 5450 60  0001 C CNN "Part"
	1    5700 5450
	0    -1   -1   0   
$EndComp
$Comp
L GND #PWR044
U 1 1
P 5550 5450
F 0 "#PWR044" H 5550 5200 50  0001 C CNN
F 1 "GND" H 5550 5300 50  0000 C CNN
F 2 "" H 5550 5450 50  0001 C CNN
F 3 "" H 5550 5450 50  0001 C CNN
	1    5550 5450
	0    1    1    0   
$EndComp
Connection ~ 5850 5450
$Comp
L Conn_01x02 J9
U 1 1
P 5950 5950
F 0 "J9" H 5950 6100 50  0000 C CNN
F 1 "CONN_01X02" V 6050 5950 50  0000 C CNN
F 2 "lib_fp:Molex_KK-171857-02x2.54mm_Right" H 5950 5950 50  0001 C CNN
F 3 "" H 5950 5950 50  0001 C CNN
F 4 "171857-0002" H 5950 5950 60  0001 C CNN "Part"
	1    5950 5950
	0    1    1    0   
$EndComp
$Comp
L GND #PWR045
U 1 1
P 5950 5750
F 0 "#PWR045" H 5950 5500 50  0001 C CNN
F 1 "GND" H 5950 5600 50  0000 C CNN
F 2 "" H 5950 5750 50  0001 C CNN
F 3 "" H 5950 5750 50  0001 C CNN
	1    5950 5750
	0    -1   -1   0   
$EndComp
Connection ~ 5850 5750
Connection ~ 5850 5200
$Comp
L C C15
U 1 1
P 7350 2850
F 0 "C15" H 7500 2850 50  0000 L CNN
F 1 "10uF" H 7375 2750 50  0000 L CNN
F 2 "Capacitors_SMD:C_1206_HandSoldering" H 7388 2700 50  0001 C CNN
F 3 "" H 7350 2850 50  0001 C CNN
F 4 "GJ831CR61E106KE83L" H 7350 2850 60  0001 C CNN "Part"
	1    7350 2850
	1    0    0    -1  
$EndComp
Connection ~ 7000 2700
Connection ~ 7350 2700
$Comp
L C C14
U 1 1
P 7000 4300
F 0 "C14" H 7100 4350 50  0000 L CNN
F 1 "0.1uF" H 7025 4200 50  0000 L CNN
F 2 "Capacitors_SMD:C_1206_HandSoldering" H 7038 4150 50  0001 C CNN
F 3 "" H 7000 4300 50  0001 C CNN
F 4 "GRM31C5C1E104JA01K" H 7000 4300 60  0001 C CNN "Part"
	1    7000 4300
	1    0    0    -1  
$EndComp
$Comp
L C C16
U 1 1
P 7350 4300
F 0 "C16" H 7500 4300 50  0000 L CNN
F 1 "10uF" H 7375 4200 50  0000 L CNN
F 2 "Capacitors_SMD:C_1206_HandSoldering" H 7388 4150 50  0001 C CNN
F 3 "" H 7350 4300 50  0001 C CNN
F 4 "GJ831CR61E106KE83L" H 7350 4300 60  0001 C CNN "Part"
	1    7350 4300
	1    0    0    -1  
$EndComp
Connection ~ 7000 4150
Connection ~ 7350 4150
$Comp
L GND #PWR046
U 1 1
P 7000 3000
F 0 "#PWR046" H 7000 2750 50  0001 C CNN
F 1 "GND" H 7000 2850 50  0000 C CNN
F 2 "" H 7000 3000 50  0001 C CNN
F 3 "" H 7000 3000 50  0001 C CNN
	1    7000 3000
	1    0    0    -1  
$EndComp
$Comp
L GND #PWR047
U 1 1
P 7350 3000
F 0 "#PWR047" H 7350 2750 50  0001 C CNN
F 1 "GND" H 7350 2850 50  0000 C CNN
F 2 "" H 7350 3000 50  0001 C CNN
F 3 "" H 7350 3000 50  0001 C CNN
	1    7350 3000
	1    0    0    -1  
$EndComp
$Comp
L GND #PWR048
U 1 1
P 7000 4450
F 0 "#PWR048" H 7000 4200 50  0001 C CNN
F 1 "GND" H 7000 4300 50  0000 C CNN
F 2 "" H 7000 4450 50  0001 C CNN
F 3 "" H 7000 4450 50  0001 C CNN
	1    7000 4450
	1    0    0    -1  
$EndComp
$Comp
L GND #PWR049
U 1 1
P 7350 4450
F 0 "#PWR049" H 7350 4200 50  0001 C CNN
F 1 "GND" H 7350 4300 50  0000 C CNN
F 2 "" H 7350 4450 50  0001 C CNN
F 3 "" H 7350 4450 50  0001 C CNN
	1    7350 4450
	1    0    0    -1  
$EndComp
$Comp
L C C17
U 1 1
P 7000 2850
F 0 "C17" H 7100 2900 50  0000 L CNN
F 1 "0.1uF" H 7025 2750 50  0000 L CNN
F 2 "Capacitors_SMD:C_1206_HandSoldering" H 7038 2700 50  0001 C CNN
F 3 "" H 7000 2850 50  0001 C CNN
F 4 "GRM31C5C1E104JA01K" H 7000 2850 60  0001 C CNN "Part"
	1    7000 2850
	1    0    0    -1  
$EndComp
$EndSCHEMATC
